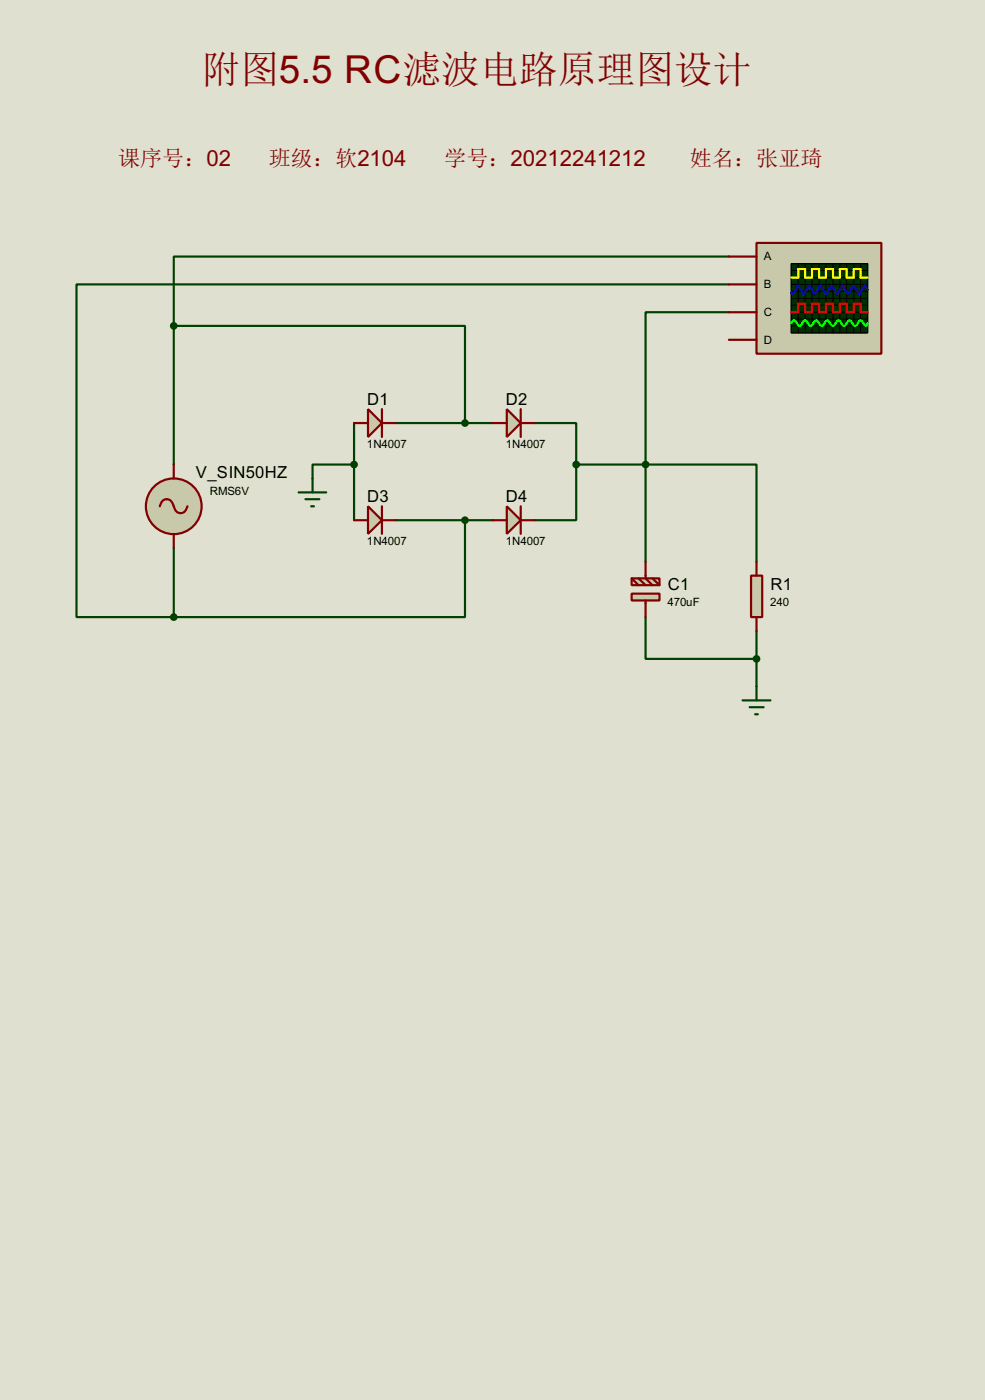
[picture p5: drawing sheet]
<svg xmlns="http://www.w3.org/2000/svg" width="180mm" height="256mm" viewBox="0 0 180 256" stroke-linecap="round" stroke-linejoin="round" font-family="sans-serif">
<path d="M0 0h180.3v256.5h-180.3z" fill="#e0e0d0"/>
<g fill="none" stroke="#004000" stroke-width=".4">
<path d="M31.8 59.7h53.3v17.8M31.8 59.7v25.4M133.4 57.2h-15.2v27.9M133.4 47h-101.6v12.7M133.4 52.1h-119.4v61h17.8M64.8 77.5v17.8M72.4 77.5h17.8M97.8 77.5h7.7v7.6M64.8 85.1h-7.6v2.6M72.4 95.3h17.8M85.1 95.3v17.8h-53.3M105.5 85.1v10.2h-7.7"/>
<path d="M105.5 85.1h12.7M118.2 85.1h20.3v17.8M118.2 85.1v17.8M31.8 100.4v12.7M118.2 113.1v7.6h20.3M138.5 115.6v10.2"/>
</g>
<g fill="#c8c8aa" stroke="#800000" stroke-width=".4">
<path d="M115.6 108.8h5.1v1.2h-5.1z"/>
<path d="M115.6 106h5.1v1.2h-5.1z"/>
</g>
<path d="M115.6 106l1.3 1.2M116.9 106l1.3 1.2M118.2 102.9v3.1l1.2 1.2M118.2 110v3.1M119.4 106l1.3 1.2" fill="none" stroke="#800000" stroke-width=".4"/>
<path d="M67.4 75l2.5 2.5-2.5 2.6z" fill="#c8c8aa" stroke="#800000" stroke-width=".4"/>
<path d="M64.8 77.5h2.6M69.9 75v5.1M69.9 77.5h2.5" fill="none" stroke="#800000" stroke-width=".4"/>
<path d="M92.8 75l2.5 2.5-2.5 2.6z" fill="#c8c8aa" stroke="#800000" stroke-width=".4"/>
<path d="M90.2 77.5h2.6M95.3 75v5.1M95.3 77.5h2.5" fill="none" stroke="#800000" stroke-width=".4"/>
<path d="M67.4 92.8l2.5 2.5-2.5 2.5z" fill="#c8c8aa" stroke="#800000" stroke-width=".4"/>
<path d="M64.8 95.3h2.6M69.9 92.8v5M69.9 95.3h2.5" fill="none" stroke="#800000" stroke-width=".4"/>
<path d="M92.8 92.8l2.5 2.5-2.5 2.5z" fill="#c8c8aa" stroke="#800000" stroke-width=".4"/>
<path d="M90.2 95.3h2.6M95.3 92.8v5M95.3 95.3h2.5" fill="none" stroke="#800000" stroke-width=".4"/>
<path d="M137.5 105.5h2v7.6h-2z" fill="#c8c8aa" stroke="#800000" stroke-width=".4"/>
<path d="M138.5 102.9v2.6M138.5 113.1v2.5" fill="none" stroke="#800000" stroke-width=".4"/>
<circle cx="31.8" cy="92.8" r="5.1" fill="#c8c8aa" stroke="#800000" stroke-width=".4"/>
<path d="M29.3 92.8a1.26 1.26 0 0 1 1.9-1.1l.6 1.1a1.25 1.25 0 0 0 1.3 1.2 1.25 1.25 0 0 0 1.2-1.2M31.8 85.1v2.6M31.8 97.8v2.6" fill="none" stroke="#800000" stroke-width=".4"/>
<path d="M54.7 90.2h5M55.9 91.5h2.6M57 92.8h.5M57.2 87.7v2.5M135.9 128.3h5.1M137.2 129.6h2.6M138.2 130.9h.5M138.5 125.8v2.5" fill="none" stroke="#004000" stroke-width=".4"/>
<g fill="#004000" stroke="#004000" stroke-width=".4">
<circle cx="64.8" cy="85.1" r=".5"/>
<circle cx="105.4" cy="85.1" r=".5"/>
<circle cx="138.4" cy="120.7" r=".5"/>
<circle cx="118.1" cy="85.1" r=".5"/>
<circle cx="85.1" cy="95.3" r=".5"/>
<circle cx="85.1" cy="77.5" r=".5"/>
</g>
<path d="M138.5 44.5h22.8v20.3h-22.8z" fill="#c8c8aa" stroke="#800000" stroke-width=".4"/>
<path d="M144.8 48.3h14v12.7h-14z" fill="#003000" stroke="#000" stroke-width=".25"/>
<g fill="none" stroke="#000" stroke-width=".18">
<path d="M144.8 52.1h14M144.8 49.6h14M144.8 50.9h14M144.8 53.4h14M144.8 55.9h14M144.8 57.2h14M144.8 58.5h14M144.8 59.7h14M144.8 54.7h14M146.1 48.3v12.7M147.4 48.3v12.7M148.6 48.3v12.7"/>
<path d="M149.9 48.3v12.7M151.2 48.3v12.7M152.5 48.3v12.7M153.7 48.3v12.7M155 48.3v12.7M156.3 48.3v12.7M157.5 48.3v12.7"/>
</g>
<path d="M144.8 50.9h1.3v-1.6h1.3v1.6h1.2v-1.6h1.3v1.6h1.3v-1.6h1.3v1.6h1.2v-1.6h1.3v1.6h1.3v-1.6h1.2v1.6h1.3" fill="none" stroke="#ff0" stroke-width=".4"/>
<path d="M144.8 57.2h1.3v-1.5h1.3v1.5h1.2v-1.5h1.3v1.5h1.3v-1.5h1.3v1.5h1.2v-1.5h1.3v1.5h1.3v-1.5h1.2v1.5h1.3" fill="none" stroke="#f00" stroke-width=".4"/>
<path d="M158.8 53.1l-.5-.7-1 1.5-1-1.5-1.1 1.5-1-1.5-1 1.5-1-1.5-1 1.5-1-1.5-1 1.5-1.1-1.5-1 1.5-1-1.5-1 1.5-.3-.3" fill="none" stroke="#00f" stroke-width=".4"/>
<path d="M144.8 59.2l.3-.4a.6 .6 0 0 1 .8 .5l.5 .4 .2-.1 .5-.8 .3-.1 .2 .1 .5 .8 .3 .1 .2-.1 .3-.4a.54 .54 0 0 1 .7-.4l.5 .8 .3 .1 .3-.1 .5-.8 .2-.1 .3 .1 .2 .4a.54 .54 0 0 0 .8 .4l.5-.8 .3-.1 .2 .1 .5 .8 .3 .1 .2-.1 .3-.4a.54 .54 0 0 1 .7-.4l.5 .8 .3 .1 .3-.1 .4-.8 .3-.1 .3 .1 .5 .8 .3 .1 .2-.5" fill="none" stroke="#0f0" stroke-width=".4"/>
<path d="M133.4 47h5.1M133.4 52.1h5.1M133.4 57.2h5.1M133.4 62.3h5.1" fill="none" stroke="#800000" stroke-width=".4"/>
<g fill="#004000" stroke="#004000" stroke-width=".4">
<circle cx="31.8" cy="59.7" r=".5"/>
<circle cx="31.8" cy="113.1" r=".5"/>
</g>
<text font-size="7.1" fill="#800000" x="36.9" y="15.2">附图5.5 RC滤波电路原理图设计</text>
<g font-size="4.1" fill="#800000">
<text x="21.6" y="30.3">课序号：02</text>
<text x="49.2" y="30.3">班级：软2104</text>
<text x="81.3" y="30.3">学号：20212241212</text>
<text x="126.3" y="30.3">姓名：张亚琦</text>
</g>
<g font-size="3.4">
<text x="67.2" y="74.1">D1</text>
<text x="92.6" y="74.1">D2</text>
<text x="35.9" y="87.7">V_SIN50HZ</text>
<text x="67.2" y="92">D3</text>
<text x="92.6" y="92">D4</text>
<text x="122.2" y="108">C1</text>
<text x="141" y="108">R1</text>
</g>
<g font-size="2.4">
<text x="139.8" y="47.7">A</text>
<text x="139.8" y="52.8">B</text>
<text x="139.8" y="57.9">C</text>
<text x="139.8" y="62.9">D</text>
<text x="67.2" y="82.2">1N4007</text>
<text x="92.6" y="82.2">1N4007</text>
<text x="38.4" y="90.7">RMS6V</text>
<text x="67.2" y="99.9">1N4007</text>
<text x="92.6" y="99.9">1N4007</text>
<text x="122.2" y="111">470uF</text>
<text x="141" y="111">240</text>
</g>
</svg>
